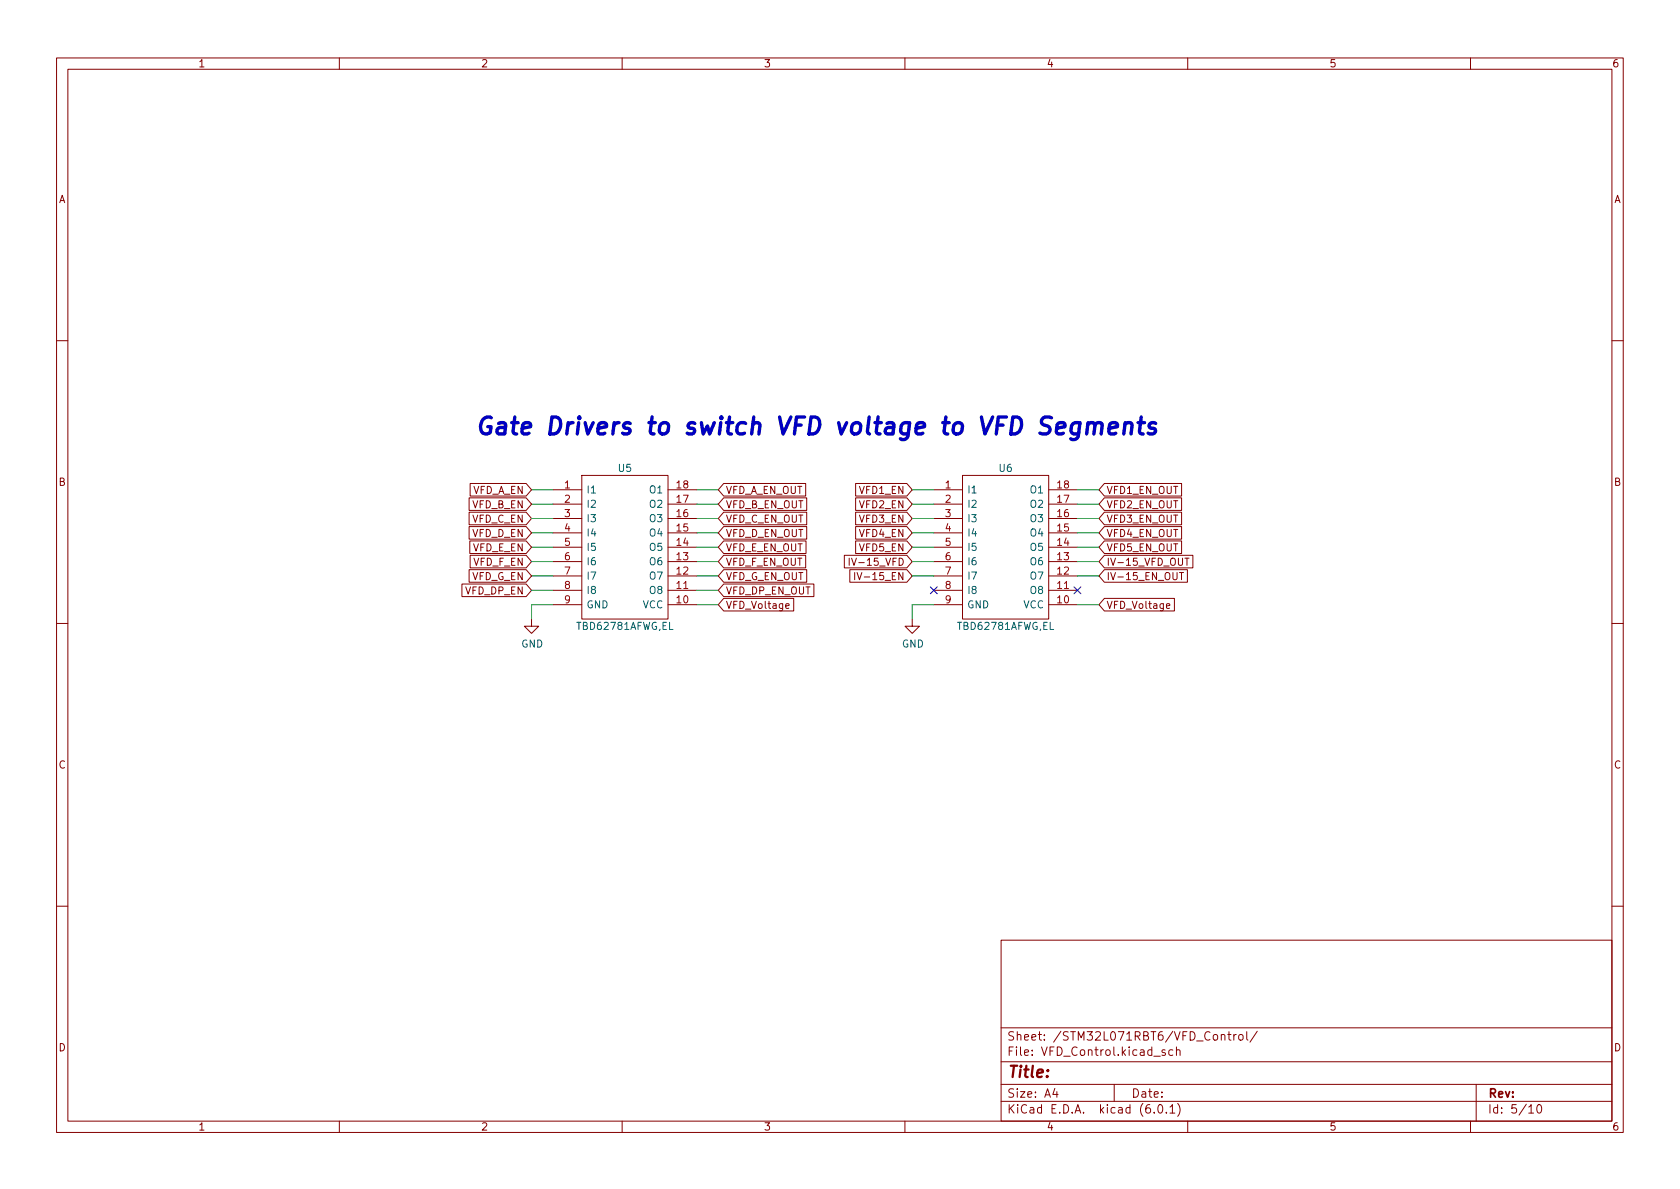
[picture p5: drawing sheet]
<svg xmlns="http://www.w3.org/2000/svg" width="297mm" height="210mm" viewBox="0 0 297 210" stroke-linecap="round" stroke-linejoin="round" font-family="sans-serif">
<g fill="none" stroke="#840000" stroke-width=".18">
<path d="M10 10.2h277v190.1h-277zM12 12.2h273v186.1h-273zM60 10.2v2M110 10.2v2M160 10.2v2M210 10.2v2M260 10.2v2M10 60.2h2M285 60.2h2M82.9 90.6h10.1l1 1.1-1 1.1h-10.1zM82.9 88h10.1l1 1.1-1 1.2h-10.1zM82.9 93.1h10.1l1 1.1-1 1.1h-10.1z"/>
<path d="M83.1 95.7h9.9l1 1.1-1 1.1h-9.9zM83.1 98.2h9.9l1 1.1-1 1.1h-9.9zM83.1 85.5h9.9l1 1.1-1 1.1h-9.9zM97.8 86.6h5.1M97.8 99.3h5.1M97.8 96.8h5.1M97.8 94.2h5.1M97.8 91.7h5.1M97.8 89.1h5.1M102.9 84.1h15.2v25.4h-15.2zM118.1 86.6h5.1M118.1 99.3h5.1"/>
<path d="M118.1 96.8h5.1M118.1 94.2h5.1M118.1 91.7h5.1M118.1 89.1h5.1M128 93.1h14.6v2.2h-14.6l-1-1.1zM128 95.7h14.5v2.2h-14.5l-1-1.1zM128 98.2h14.5v2.2h-14.5l-1-1.1zM128 90.6h14.6v2.2h-14.6l-1-1.1zM128 85.5h14.5v2.2h-14.5l-1-1.1zM128 88h14.6v2.3h-14.6l-1-1.2zM149.3 98.2h11l1 1.1-1 1.1h-11zM150.1 98.7v1.3"/>
<path d="M150.6 98.7l.4 1.3 .4-1.3M151.3 95.7h9l1 1.1-1 1.1h-9zM151.3 93.1h9l1 1.1-1 1.1h-9zM151.3 85.5h9l1 1.1-1 1.1h-9zM151.3 90.6h9l1 1.1-1 1.1h-9zM151.3 88h9l1 1.1-1 1.2h-9zM165.1 86.6h5.1M165.1 99.3h5.1M165.1 96.8h5.1M165.1 94.2h5.1M165.1 91.7h5.1M165.1 89.1h5.1"/>
<path d="M170.2 84.1h15.2v25.4h-15.2zM185.4 86.6h5.1M185.4 99.3h5.1M185.4 96.8h5.1M185.4 94.2h5.1M185.4 91.7h5.1M185.4 89.1h5.1M195.3 85.5h13.6v2.2h-13.6l-1-1.1zM195.3 90.6h13.6v2.2h-13.6l-1-1.1zM195.3 88h13.6v2.3h-13.6l-1-1.2zM195.3 93.1h13.6v2.2h-13.6l-1-1.1zM195.3 95.7h13.6v2.2h-13.6l-1-1.1z"/>
<path d="M195.3 98.2h15.6v2.2h-15.6l-1-1.1zM209.5 98.7h.7M209.9 98.7v1.3M10 110.2h2M81.7 103.3h11.3l1 1.1-1 1.1h-11.3zM82.9 100.7h10.1l1 1.1-1 1.2h-10.1zM94 109.5v1.2h1.2l-1.2 1.3-1.3-1.3h1.3M97.8 106.9h5.1M97.8 104.4h5.1M97.8 101.8h5.1M118.1 106.9h5.1M118.1 104.4h5.1"/>
<path d="M118.1 101.8h5.1M128 100.7h14.6v2.3h-14.6l-1-1.2zM128 105.8h12.3v2.2h-12.3l-1-1.1zM128 103.3h15.9v2.2h-15.9l-1-1.1zM138.9 107.2l.6-.2v-.2l-.4-.1-.2 .2 .1 .6h.5M150.3 100.7h10l1 1.1-1 1.2h-10zM151.1 101.2v1.3M151.5 101.2l.5 1.3 .4-1.3M161.3 109.5v1.2h1.3l-1.3 1.3-1.3-1.3h1.3M165.1 106.9h5.1M165.1 104.4h5.1M165.1 101.8h5.1"/>
<path d="M185.4 106.9h5.1M185.4 104.4h5.1M185.4 101.8h5.1M195.3 100.7h14.6v2.3h-14.6l-1-1.2zM195.3 105.8h12.3v2.2h-12.3l-1-1.1zM206.2 107.2l.6-.2v-.2l-.4-.1-.2 .2 .1 .6h.5M208.5 101.2h.8M208.9 101.2v1.3M285 110.2h2M10 160.2h2M177 166.3h108v32h-108zM285 160.2h2"/>
<path d="M60 198.3v2M110 198.3v2M160 198.3v2M177 194.8h108M177 191.8h108M177 187.8h108M177 181.8h108M186.5 192.5l-.4 1h1M186.9 193v1M197 191.8v3M204 186.8h1.1M204.1 196.7v.1"/>
<path d="M204.9 195.4l.2-.1a.81 .81 0 0 1 .6 .7 .81 .81 0 0 1-.3 .8h-.2a.81 .81 0 0 1-.6-.6 .81 .81 0 0 1 .3-.8zM206 185.7l-.4-.1-.2 .2 .1 .3 .5 .1v.4h-.6M206.2 196.7v.1M206.9 195.8l.4-.5v1.5M206.9 196.8h.8M207.4 185.7l-.5-.1-.3 .3v.4l.2 .3h.6M208 185.8l.2-.2 .4 .1v.9M208 185.1v1.5M208.2 195.1a1.72 1.72 0 0 1 0 2.3M210 198.3v2M215.9 183.1l.2-.2 .4 .1 .1 .9M215.9 182.9v1"/>
<path d="M217.1 182.9h.5M217.3 182.4v1.3l.3 .2M218.1 182.9v1M218.6 182.9l-.3 .1-.2 .2M219.1 183.1l.2-.2 .4 .2 .1 .5-.2 .3h-.3l-.2-.1zM220.4 182.4v1.3l.2 .2M222.3 182.4l-1.3 1.9M260 198.3v2M261 191.8v6.5M270.3 195.8l.4-.5v1.5M270.3 196.8h.9M271.9 195.4l.2-.1a.81 .81 0 0 1 .6 .7 .81 .81 0 0 1-.3 .8h-.2a.81 .81 0 0 1-.6-.6 .81 .81 0 0 1 .3-.8z"/>
</g>
<path d="M190.9 74.9a.99 .99 0 0 0-1.4 .4l-.2 .9 .3 .4 .2 .1h.6l.3-.1M190.9 74.7l-.3 2.5a.9 .9 0 0 1-1.3 .4M192.3 75a.74 .74 0 0 1 1.3 .2l-.2 1.5M192.4 74.7l-.3 2M193.6 75.2a.76 .76 0 0 1 1.2-.3l.1 .3-.2 1.5M196.1 75.7l1.5-.2-.1-.6-.3-.2h-.5l-.3 .2-.2 .3-.2 1.1 .1 .3 .3 .1h.6l.3-.1M198.9 75a.74 .74 0 0 1 1.3 .2l-.2 1.5M198.9 74.7l-.2 2M201.2 74.7h1.2M201.8 73.7l-.3 2.6 .1 .3 .5 .1M204.3 74.9a.73 .73 0 0 0-1.1 .4l.1 .3 .7 .1 .2 .2 .1 .3-.2 .4-.3 .1h-.5l-.3-.1" fill="none" stroke="#0000c2" stroke-width=".6"/>
<g fill="none" stroke="#009600" stroke-width=".18">
<path d="M94 89.1h3.8M94 99.3h3.8M94 96.8h3.8M94 94.2h3.8M94 86.6h3.8M94 91.7h3.8M123.2 89.1h3.8M123.2 99.3h3.8M123.2 96.8h3.8M123.2 94.2h3.8M123.2 86.6h3.8M123.2 91.7h3.8"/>
<path d="M161.3 89.1h3.8M161.3 99.3h3.8M161.3 96.8h3.8M161.3 94.2h3.8M161.3 86.6h3.8M161.3 91.7h3.8M190.5 89.1h3.8M190.5 99.3h3.8M190.5 96.8h3.8M190.5 94.2h3.8M190.5 86.6h3.8M190.5 91.7h3.8"/>
<path d="M94 104.4h3.8M94 101.8h3.8M97.8 106.9h-3.8v2.6M123.2 104.4h3.8M123.2 106.9h3.8M123.2 101.8h3.8M161.3 101.8h3.8M165.1 106.9h-3.8v2.6M190.5 106.9h3.8M190.5 101.8h3.8"/>
</g>
<path d="M164.5 103.8l1.2 1.2M165.7 103.8l-1.2 1.2M189.9 103.8l1.2 1.2M191.1 103.8l-1.2 1.2" fill="none" stroke="#000084" stroke-width=".18"/>
<text font-size="4.2" fill="#0000c2" x="83.8" y="76.9">Gate Drivers to switch VFD voltage to VFD Segments</text>
<text font-size="2.8" fill="#840000" x="178" y="190.6">Title:</text>
<g font-size="2.1" fill="#840000">
<text x="178" y="184">Sheet: /STM32L071RBT6/VFD_Control/</text>
<text x="178" y="186.7">File: VFD_Control.kicad_sch</text>
<text x="178" y="196.9">KiCad E.D.A. kicad (6.0.1)</text>
<text x="178" y="194.1">Size: A4</text>
<text x="200" y="194.1">Date:</text>
<text x="263" y="194.1">Rev:</text>
<text x="263" y="196.9">Id: 5/10</text>
</g>
<g font-size="1.8" fill="#840000">
<text x="35" y="11.9">1</text>
<text x="85" y="11.9">2</text>
<text x="135" y="11.9">3</text>
<text x="185" y="11.9">4</text>
<text x="235" y="11.9">5</text>
<text x="285" y="11.9">6</text>
<text x="10.3" y="35.9">A</text>
<text x="285.3" y="35.9">A</text>
<text x="10.3" y="85.9">B</text>
<text x="83.5" y="87.3">VFD_A_EN</text>
<text x="83.5" y="89.9">VFD_B_EN</text>
<text x="128.3" y="87.3">VFD_A_EN_OUT</text>
<text x="128.3" y="89.9">VFD_B_EN_OUT</text>
<text x="152.1" y="87.3">VFD1_EN</text>
<text x="152.1" y="89.9">VFD2_EN</text>
<text x="195.6" y="87.3">VFD1_EN_OUT</text>
<text x="195.6" y="89.9">VFD2_EN_OUT</text>
<text x="285.3" y="85.9">B</text>
<text x="83.5" y="92.4">VFD_C_EN</text>
<text x="83.5" y="95">VFD_D_EN</text>
<text x="128.3" y="95">VFD_D_EN_OUT</text>
<text x="128.3" y="92.4">VFD_C_EN_OUT</text>
<text x="152.1" y="95">VFD4_EN</text>
<text x="152.1" y="92.4">VFD3_EN</text>
<text x="195.6" y="92.4">VFD3_EN_OUT</text>
<text x="195.6" y="95">VFD4_EN_OUT</text>
<text x="83.6" y="97.5">VFD_E_EN</text>
<text x="83.7" y="100">VFD_F_EN</text>
<text x="128.3" y="97.5">VFD_E_EN_OUT</text>
<text x="128.3" y="100">VFD_F_EN_OUT</text>
<text x="151.3" y="100">IV-15_VFD</text>
<text x="152.1" y="97.5">VFD5_EN</text>
<text x="195.6" y="97.5">VFD5_EN_OUT</text>
<text x="195.6" y="100">IV-15_VFD_OUT</text>
<text x="82.3" y="105.1">VFD_DP_EN</text>
<text x="83.4" y="102.6">VFD_G_EN</text>
<text x="128.3" y="102.6">VFD_G_EN_OUT</text>
<text x="128.3" y="107.7">VFD_Voltage</text>
<text x="128.3" y="105.1">VFD_DP_EN_OUT</text>
<text x="152.4" y="102.6">IV-15_EN</text>
<text x="195.6" y="102.6">IV-15_EN_OUT</text>
<text x="195.6" y="107.7">VFD_Voltage</text>
<text x="10.3" y="135.9">C</text>
<text x="285.3" y="135.9">C</text>
<text x="10.3" y="185.9">D</text>
<text x="285.3" y="185.9">D</text>
<text x="35" y="199.9">1</text>
<text x="85" y="199.9">2</text>
<text x="135" y="199.9">3</text>
<text x="185" y="199.9">4</text>
<text x="235" y="199.9">5</text>
<text x="285" y="199.9">6</text>
</g>
<g font-size="1.8" fill="#006464">
<text x="109.4" y="83.4">U5</text>
<text x="176.7" y="83.4">U6</text>
<text x="103.6" y="87.2">I1</text>
<text x="103.6" y="89.8">I2</text>
<text x="115" y="89.8">O2</text>
<text x="115" y="87.2">O1</text>
<text x="170.9" y="87.2">I1</text>
<text x="170.9" y="89.8">I2</text>
<text x="182.3" y="89.8">O2</text>
<text x="182.3" y="87.2">O1</text>
<text x="103.6" y="92.3">I3</text>
<text x="103.6" y="94.9">I4</text>
<text x="115" y="94.9">O4</text>
<text x="115" y="92.3">O3</text>
<text x="170.9" y="92.3">I3</text>
<text x="170.9" y="94.9">I4</text>
<text x="182.3" y="94.9">O4</text>
<text x="182.3" y="92.3">O3</text>
<text x="103.6" y="97.4">I5</text>
<text x="103.6" y="99.9">I6</text>
<text x="115" y="99.9">O6</text>
<text x="115" y="97.4">O5</text>
<text x="170.9" y="97.4">I5</text>
<text x="170.9" y="99.9">I6</text>
<text x="182.3" y="99.9">O6</text>
<text x="182.3" y="97.4">O5</text>
<text x="103.6" y="102.5">I7</text>
<text x="103.6" y="105">I8</text>
<text x="103.6" y="107.6">GND</text>
<text x="113.6" y="107.6">VCC</text>
<text x="115" y="105">O8</text>
<text x="115" y="102.5">O7</text>
<text x="170.9" y="102.5">I7</text>
<text x="170.9" y="105">I8</text>
<text x="170.9" y="107.6">GND</text>
<text x="180.9" y="107.6">VCC</text>
<text x="182.3" y="105">O8</text>
<text x="182.3" y="102.5">O7</text>
<text x="102.1" y="111.4">TBD62781AFWG,EL</text>
<text x="169.4" y="111.4">TBD62781AFWG,EL</text>
<text x="92.1" y="114.5">GND</text>
<text x="159.5" y="114.5">GND</text>
</g>
<g font-size="1.8" fill="#a90000">
<text x="99.8" y="86.4">1</text>
<text x="99.8" y="88.9">2</text>
<text x="119.7" y="88.9">17</text>
<text x="119.7" y="86.4">18</text>
<text x="167.1" y="86.4">1</text>
<text x="167.1" y="88.9">2</text>
<text x="187" y="88.9">17</text>
<text x="187" y="86.4">18</text>
<text x="99.8" y="91.4">3</text>
<text x="99.8" y="94">4</text>
<text x="119.7" y="94">15</text>
<text x="119.7" y="91.4">16</text>
<text x="167.1" y="91.4">3</text>
<text x="167.1" y="94">4</text>
<text x="187" y="94">15</text>
<text x="187" y="91.4">16</text>
<text x="99.8" y="96.5">5</text>
<text x="99.8" y="99.1">6</text>
<text x="99.8" y="101.6">7</text>
<text x="119.7" y="101.6">12</text>
<text x="119.7" y="99.1">13</text>
<text x="119.7" y="96.5">14</text>
<text x="167.1" y="96.5">5</text>
<text x="167.1" y="99.1">6</text>
<text x="167.1" y="101.6">7</text>
<text x="187" y="101.6">12</text>
<text x="187" y="99.1">13</text>
<text x="187" y="96.5">14</text>
<text x="99.8" y="104.1">8</text>
<text x="99.8" y="106.7">9</text>
<text x="119.7" y="106.7">10</text>
<text x="119.7" y="104.1">11</text>
<text x="167.1" y="104.1">8</text>
<text x="167.1" y="106.7">9</text>
<text x="187" y="106.7">10</text>
<text x="187" y="104.1">11</text>
</g>
</svg>
